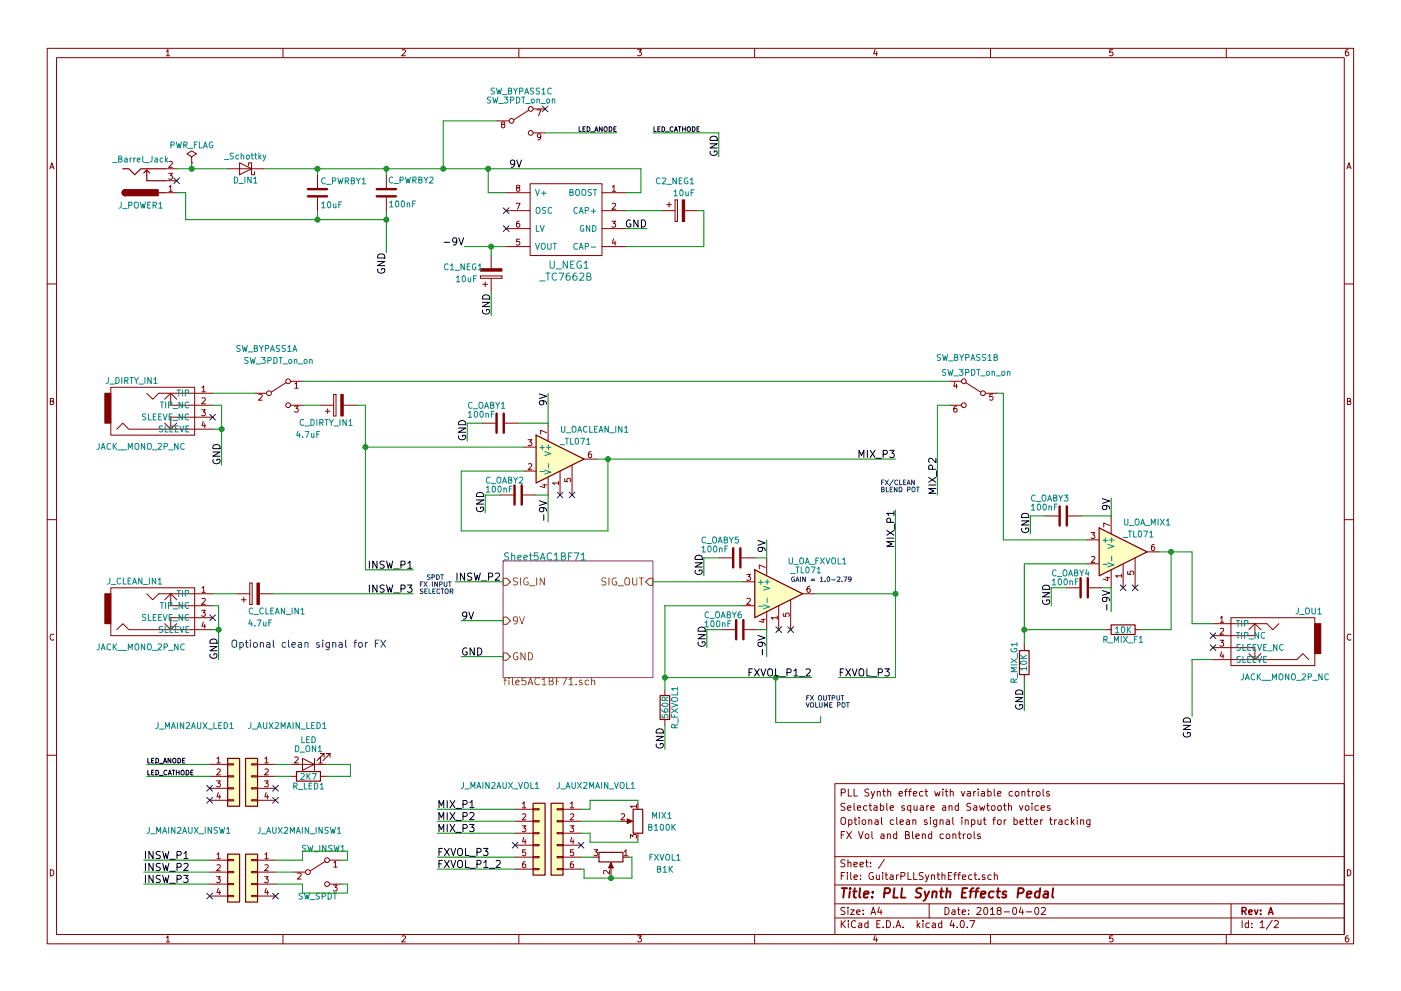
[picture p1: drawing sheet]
EESchema Schematic File Version 2
LIBS:power
LIBS:device
LIBS:switches
LIBS:relays
LIBS:motors
LIBS:transistors
LIBS:conn
LIBS:linear
LIBS:regul
LIBS:74xx
LIBS:cmos4000
LIBS:adc-dac
LIBS:memory
LIBS:xilinx
LIBS:microcontrollers
LIBS:dsp
LIBS:microchip
LIBS:analog_switches
LIBS:motorola
LIBS:texas
LIBS:intel
LIBS:audio
LIBS:interface
LIBS:digital-audio
LIBS:philips
LIBS:display
LIBS:cypress
LIBS:siliconi
LIBS:opto
LIBS:atmel
LIBS:contrib
LIBS:valves
LIBS:_4016
LIBS:_4046
LIBS:_40106
LIBS:barrel_jack
LIBS:pot_numbered
LIBS:socket_custom
LIBS:_TL071
LIBS:_TC7662b
LIBS:_schottky
LIBS:sw_custom
LIBS:_TL072
LIBS:GuitarPLLSynthEffect-cache
EELAYER 25 0
EELAYER END
$Descr A4 11693 8268
encoding utf-8
Sheet 1 2
Title "PLL Synth Effects Pedal"
Date "2018-04-02"
Rev "A"
Comp ""
Comment1 "FX Vol and Blend controls"
Comment2 "Optional clean signal input for better tracking"
Comment3 "Selectable square and Sawtooth voices"
Comment4 "PLL Synth effect with variable controls"
$EndDescr
$Comp
L JACK__MONO_2P_NC J_CLEAN_IN1
U 1 1
P 1325 5050
F 0 "J_CLEAN_IN1" H 1125 4850 50  0000 C CNN
F 1 "JACK__MONO_2P_NC" H 1175 5400 50  0000 C CNN
F 2 "custom_sockets:JackSocket_Mono_PCB" H 1325 5050 50  0001 C CNN
F 3 "" H 1325 5050 50  0001 C CNN
	1    1325 5050
	1    0    0    1   
$EndComp
$Comp
L JACK__MONO_2P_NC J_OU1
U 1 1
P 10575 5300
F 0 "J_OU1" H 10225 5100 50  0000 C CNN
F 1 "JACK__MONO_2P_NC" H 10425 5650 50  0000 C CNN
F 2 "custom_sockets:JackSocket_Mono_PCB" H 10575 5300 50  0001 C CNN
F 3 "" H 10575 5300 50  0001 C CNN
	1    10575 5300
	-1   0    0    1   
$EndComp
$Comp
L _Barrel_Jack J_POWER1
U 1 1
P 1175 1500
F 0 "J_POWER1" H 1175 1710 50  0000 C CNN
F 1 "_Barrel_Jack" H 1175 1325 50  0000 C CNN
F 2 "custom_sockets:BARREL_JACK" H 1225 1460 50  0001 C CNN
F 3 "" H 1225 1460 50  0001 C CNN
	1    1175 1500
	1    0    0    1   
$EndComp
Text Label 3225 2100 3    60   ~ 0
GND
Text Label 4250 1400 0    60   ~ 0
9V
Text Label 1825 5500 1    60   ~ 0
GND
NoConn ~ 1775 5150
NoConn ~ 1475 1500
NoConn ~ 10125 5300
NoConn ~ 10125 5400
$Comp
L CP C_CLEAN_IN1
U 1 1
P 2125 4950
F 0 "C_CLEAN_IN1" V 1975 4525 50  0000 L CNN
F 1 "4.7uF" V 1875 4800 50  0000 L CNN
F 2 "Capacitors_SMD:C_0805_HandSoldering" H 2163 4800 50  0001 C CNN
F 3 "" H 2125 4950 50  0001 C CNN
	1    2125 4950
	0    -1   -1   0   
$EndComp
Text Label 9950 5975 3    60   ~ 0
GND
$Comp
L _TC7662B U_NEG1
U 1 1
P 4725 1825
F 0 "U_NEG1" H 4700 1450 60  0000 C CNN
F 1 "_TC7662B" H 4725 1350 60  0000 C CNN
F 2 "SMD_Packages:SOIC-8-N" H 4725 1825 60  0001 C CNN
F 3 "" H 4725 1825 60  0001 C CNN
	1    4725 1825
	-1   0    0    -1  
$EndComp
$Comp
L CP C2_NEG1
U 1 1
P 5675 1750
F 0 "C2_NEG1" V 5425 1625 50  0000 L CNN
F 1 "10uF" V 5525 1625 50  0000 L CNN
F 2 "Capacitors_SMD:CP_Elec_4x5.3" H 5713 1600 50  0001 C CNN
F 3 "" H 5675 1750 50  0001 C CNN
	1    5675 1750
	0    -1   1    0   
$EndComp
Text Label 5400 1900 2    60   ~ 0
GND
NoConn ~ 4225 1750
NoConn ~ 4225 1900
Text Label 3875 2050 2    60   ~ 0
-9V
$Comp
L CP C1_NEG1
U 1 1
P 4100 2275
F 0 "C1_NEG1" H 3700 2225 50  0000 L CNN
F 1 "10uF" H 3800 2325 50  0000 L CNN
F 2 "Capacitors_SMD:CP_Elec_4x5.3" H 4138 2125 50  0001 C CNN
F 3 "" H 4100 2275 50  0001 C CNN
	1    4100 2275
	1    0    0    1   
$EndComp
Text Label 4100 2625 1    60   ~ 0
GND
$Comp
L _TL071 U_OA_MIX1
U 1 1
P 9375 4600
F 0 "U_OA_MIX1" H 9375 4850 50  0000 L CNN
F 1 "_TL071" H 9375 4750 50  0000 L CNN
F 2 "SMD_Packages:SOIC-8-N" H 9425 4650 50  0001 C CNN
F 3 "" H 9525 4750 50  0001 C CNN
	1    9375 4600
	1    0    0    -1  
$EndComp
$Comp
L _TL071 U_OACLEAN_IN1
U 1 1
P 4675 3825
F 0 "U_OACLEAN_IN1" H 4675 4075 50  0000 L CNN
F 1 "_TL071" H 4675 3975 50  0000 L CNN
F 2 "SMD_Packages:SOIC-8-N" H 4725 3875 50  0001 C CNN
F 3 "" H 4825 3975 50  0001 C CNN
	1    4675 3825
	1    0    0    -1  
$EndComp
Text Label 4575 4350 1    60   ~ 0
-9V
Text Label 4575 3275 3    60   ~ 0
9V
NoConn ~ 4675 4125
NoConn ~ 4775 4125
$Comp
L R R_MIX_F1
U 1 1
P 9375 5250
F 0 "R_MIX_F1" V 9455 5250 50  0000 C CNN
F 1 "10K" V 9375 5250 50  0000 C CNN
F 2 "Resistors_SMD:R_0805_HandSoldering" V 9305 5250 50  0001 C CNN
F 3 "" H 9375 5250 50  0001 C CNN
	1    9375 5250
	0    1    1    0   
$EndComp
Text Label 9275 5100 1    60   ~ 0
-9V
Text Label 9275 4150 3    60   ~ 0
9V
$Sheet
S 4200 4675 1250 975 
U 5AC1BF72
F0 "Sheet5AC1BF71" 60
F1 "file5AC1BF71.sch" 60
F2 "SIG_IN" I L 4200 4850 60 
F3 "SIG_OUT" I R 5450 4850 60 
F4 "9V" I L 4200 5175 60 
F5 "GND" I L 4200 5475 60 
$EndSheet
Text Label 3850 5175 0    60   ~ 0
9V
Text Label 3850 5475 0    60   ~ 0
GND
NoConn ~ 9375 4900
NoConn ~ 9475 4900
$Comp
L NPOT MIX1
U 1 1
P 5325 6850
F 0 "MIX1" H 5125 6900 50  0000 C CNN
F 1 "B100K" H 5125 6800 50  0000 C CNN
F 2 "Potentiometers:Potentiometer_Bourns_PTV09A-1_Horizontal" H 5325 6850 50  0001 C CNN
F 3 "" H 5325 6850 50  0001 C CNN
	1    5325 6850
	-1   0    0    -1  
$EndComp
$Comp
L R R_MIX_G1
U 1 1
P 8550 5525
F 0 "R_MIX_G1" V 8630 5525 50  0000 C CNN
F 1 "10K" V 8550 5525 50  0000 C CNN
F 2 "Resistors_SMD:R_0805_HandSoldering" V 8480 5525 50  0001 C CNN
F 3 "" H 8550 5525 50  0001 C CNN
	1    8550 5525
	-1   0    0    1   
$EndComp
Text Label 8550 5925 1    60   ~ 0
GND
$Comp
L _TL071 U_OA_FXVOL1
U 1 1
P 6500 4950
F 0 "U_OA_FXVOL1" H 6575 5225 50  0000 L CNN
F 1 "_TL071" H 6600 5150 50  0000 L CNN
F 2 "SMD_Packages:SOIC-8-N" H 6550 5000 50  0001 C CNN
F 3 "" H 6650 5100 50  0001 C CNN
	1    6500 4950
	1    0    0    -1  
$EndComp
$Comp
L NPOT FXVOL1
U 1 1
P 5100 7150
F 0 "FXVOL1" V 5100 7600 50  0000 C CNN
F 1 "B1K" V 5200 7600 50  0000 C CNN
F 2 "Potentiometers:Potentiometer_Bourns_PTV09A-1_Horizontal" H 5100 7150 50  0001 C CNN
F 3 "" H 5100 7150 50  0001 C CNN
	1    5100 7150
	0    1    1    0   
$EndComp
$Comp
L R R_FXVOL1
U 1 1
P 5550 5900
F 0 "R_FXVOL1" V 5630 5900 50  0000 C CNN
F 1 "560R" V 5550 5900 50  0000 C CNN
F 2 "Resistors_SMD:R_0805_HandSoldering" V 5480 5900 50  0001 C CNN
F 3 "" H 5550 5900 50  0001 C CNN
	1    5550 5900
	1    0    0    -1  
$EndComp
Text Label 5550 6250 1    60   ~ 0
GND
Text Label 6400 5475 1    60   ~ 0
-9V
Text Label 6400 4500 3    60   ~ 0
9V
NoConn ~ 6500 5250
NoConn ~ 6600 5250
Text Notes 6600 4850 0    39   ~ 0
GAIN = 1.0-2.79
$Comp
L JACK__MONO_2P_NC J_DIRTY_IN1
U 1 1
P 1325 3375
F 0 "J_DIRTY_IN1" H 1100 3175 50  0000 C CNN
F 1 "JACK__MONO_2P_NC" H 1175 3725 50  0000 C CNN
F 2 "custom_sockets:JackSocket_Mono_PCB" H 1325 3375 50  0001 C CNN
F 3 "" H 1325 3375 50  0001 C CNN
	1    1325 3375
	1    0    0    1   
$EndComp
$Comp
L SW_SPDT SW_INSW1
U 1 1
P 2650 7275
F 0 "SW_INSW1" H 2700 7475 50  0000 C CNN
F 1 "SW_SPDT" H 2650 7075 50  0000 C CNN
F 2 "custom_sw:SW_SPDT_W6.86MM_L12.7MM_P4.8MM_D2MM" H 2650 7275 50  0001 C CNN
F 3 "" H 2650 7275 50  0001 C CNN
	1    2650 7275
	1    0    0    -1  
$EndComp
$Comp
L CP C_DIRTY_IN1
U 1 1
P 2825 3375
F 0 "C_DIRTY_IN1" V 2675 3250 50  0000 L CNN
F 1 "4.7uF" V 2575 3525 50  0000 L CNN
F 2 "Capacitors_SMD:C_0805_HandSoldering" H 2863 3225 50  0001 C CNN
F 3 "" H 2825 3375 50  0001 C CNN
	1    2825 3375
	0    -1   -1   0   
$EndComp
Wire Wire Line
	1775 5250 1825 5250
Wire Wire Line
	1825 5050 1825 5500
Wire Wire Line
	1475 1600 1550 1600
Wire Wire Line
	1775 4950 1975 4950
Wire Wire Line
	9950 5200 10125 5200
Wire Wire Line
	10125 5500 9950 5500
Wire Wire Line
	9950 5500 9950 5975
Connection ~ 2650 1400
Wire Wire Line
	4075 1400 4075 1600
Wire Wire Line
	4075 1600 4225 1600
Wire Wire Line
	5350 1400 5350 1600
Wire Wire Line
	5350 1600 5225 1600
Connection ~ 4075 1400
Wire Wire Line
	5225 1750 5525 1750
Wire Wire Line
	5825 1750 5875 1750
Wire Wire Line
	5875 1750 5875 2050
Wire Wire Line
	5875 2050 5225 2050
Wire Wire Line
	5400 1900 5225 1900
Wire Wire Line
	3875 2050 4225 2050
Wire Wire Line
	4100 2125 4100 2050
Connection ~ 4100 2050
Wire Wire Line
	4100 2425 4100 2625
Wire Wire Line
	4575 3525 4575 3275
Wire Wire Line
	4575 4125 4575 4350
Wire Wire Line
	4375 3925 3850 3925
Wire Wire Line
	5075 4425 5075 3825
Wire Wire Line
	4975 3825 7475 3825
Wire Wire Line
	9275 4900 9275 5100
Wire Wire Line
	9275 4300 9275 4150
Wire Wire Line
	8550 4700 9075 4700
Wire Wire Line
	8550 4700 8550 5375
Wire Wire Line
	8550 5250 9225 5250
Wire Wire Line
	9525 5250 9775 5250
Wire Wire Line
	9775 5250 9775 4600
Wire Wire Line
	9675 4600 9950 4600
Wire Wire Line
	9950 4600 9950 5200
Connection ~ 9775 4600
Connection ~ 5075 3825
Wire Wire Line
	7475 4250 7475 5650
Wire Wire Line
	4200 5175 3850 5175
Wire Wire Line
	4200 5475 3850 5475
Wire Wire Line
	5075 4425 3850 4425
Wire Wire Line
	3850 4425 3850 3925
Connection ~ 8550 5250
Wire Wire Line
	8550 5675 8550 5925
Wire Wire Line
	5450 4850 6200 4850
Wire Wire Line
	6200 5050 5550 5050
Wire Wire Line
	5550 5050 5550 5750
Wire Wire Line
	5550 5650 6775 5650
Wire Wire Line
	7475 5650 7000 5650
Wire Wire Line
	6800 4950 7475 4950
Connection ~ 7475 4950
Wire Wire Line
	6475 5650 6475 6025
Wire Wire Line
	6475 6025 6850 6025
Connection ~ 6475 5650
Wire Wire Line
	6400 4650 6400 4500
Wire Wire Line
	6400 5250 6400 5475
Connection ~ 5550 5650
Wire Wire Line
	5550 6050 5550 6250
Wire Wire Line
	3450 4950 2275 4950
Wire Wire Line
	3050 3725 4375 3725
Wire Wire Line
	3050 3375 3050 4750
Wire Wire Line
	3050 4750 3450 4750
Connection ~ 3050 3725
Wire Wire Line
	3800 4850 4200 4850
Wire Wire Line
	1775 3575 1850 3575
Wire Wire Line
	1850 3375 1850 3875
Text Label 1850 3875 1    60   ~ 0
GND
NoConn ~ 1775 3475
Wire Wire Line
	1775 3375 1850 3375
Connection ~ 1850 3575
Wire Wire Line
	1775 5050 1825 5050
Connection ~ 1825 5250
Text Notes 1925 5400 0    60   ~ 0
Optional clean signal for FX 
Wire Wire Line
	2200 1400 5350 1400
$Comp
L _Schottky D_IN1
U 1 1
P 2050 1400
F 0 "D_IN1" H 2050 1500 50  0000 C CNN
F 1 "_Schottky" H 2050 1300 50  0000 C CNN
F 2 "Diodes_SMD:D_SOD-123F" H 2050 1400 50  0001 C CNN
F 3 "" H 2050 1400 50  0001 C CNN
	1    2050 1400
	-1   0    0    1   
$EndComp
Wire Wire Line
	1550 1600 1550 1825
Wire Wire Line
	1550 1825 3225 1825
Wire Wire Line
	3225 1750 3225 2100
Wire Wire Line
	2650 1750 2650 1825
Connection ~ 2650 1825
$Comp
L C C_PWRBY1
U 1 1
P 2650 1600
F 0 "C_PWRBY1" H 2675 1700 50  0000 L CNN
F 1 "10uF" H 2675 1500 50  0000 L CNN
F 2 "Capacitors_SMD:CP_Elec_4x5.3" H 2688 1450 50  0001 C CNN
F 3 "" H 2650 1600 50  0001 C CNN
	1    2650 1600
	1    0    0    -1  
$EndComp
$Comp
L PWR_FLAG #FLG01
U 1 1
P 1600 1350
F 0 "#FLG01" H 1600 1425 50  0001 C CNN
F 1 "PWR_FLAG" H 1600 1500 50  0000 C CNN
F 2 "" H 1600 1350 50  0001 C CNN
F 3 "" H 1600 1350 50  0001 C CNN
	1    1600 1350
	1    0    0    -1  
$EndComp
$Comp
L SW_3PDT_on_on SW_BYPASS1
U 1 1
P 2325 3275
F 0 "SW_BYPASS1" H 2225 3650 50  0000 C CNN
F 1 "SW_3PDT_on_on" H 2325 3550 50  0000 C CNN
F 2 "custom_sw:SW_3PDT_W18MM_L17.3MM_P5.3MM_D2MM_PCBPin" H 2325 3275 50  0001 C CNN
F 3 "" H 2325 3275 50  0001 C CNN
	1    2325 3275
	1    0    0    -1  
$EndComp
$Comp
L SW_3PDT_on_on SW_BYPASS1
U 2 1
P 8125 3275
F 0 "SW_BYPASS1" H 8175 3575 50  0000 C CNN
F 1 "SW_3PDT_on_on" H 8100 3450 50  0000 C CNN
F 2 "custom_sw:SW_3PDT_W18MM_L17.3MM_P5.3MM_D2MM_PCBPin" H 8125 3275 50  0001 C CNN
F 3 "" H 8125 3275 50  0001 C CNN
	2    8125 3275
	-1   0    0    -1  
$EndComp
$Comp
L SW_3PDT_on_on SW_BYPASS1
U 3 1
P 4350 1000
F 0 "SW_BYPASS1" H 4350 1250 50  0000 C CNN
F 1 "SW_3PDT_on_on" H 4350 1175 50  0000 C CNN
F 2 "custom_sw:SW_3PDT_W18MM_L17.3MM_P5.3MM_D2MM_PCBPin" H 4350 1000 50  0001 C CNN
F 3 "" H 4350 1000 50  0001 C CNN
	3    4350 1000
	1    0    0    -1  
$EndComp
Wire Wire Line
	1775 3275 2125 3275
Wire Wire Line
	2525 3375 2675 3375
Wire Wire Line
	7925 3375 7825 3375
Wire Wire Line
	7825 3375 7825 4125
Wire Wire Line
	2525 3175 7925 3175
Wire Wire Line
	2975 3375 3050 3375
$Comp
L LED D_ON1
U 1 1
P 2575 6375
F 0 "D_ON1" H 2575 6250 50  0000 C CNN
F 1 "LED" H 2575 6175 50  0000 C CNN
F 2 "LEDs:LED_D5.0mm" H 2575 6375 50  0001 C CNN
F 3 "" H 2575 6375 50  0001 C CNN
	1    2575 6375
	-1   0    0    1   
$EndComp
Wire Wire Line
	3700 1400 3700 1000
Wire Wire Line
	3700 1000 4150 1000
Connection ~ 3700 1400
Wire Wire Line
	4550 1100 5150 1100
Wire Wire Line
	5450 1100 6000 1100
Wire Wire Line
	6000 1100 6000 1300
Text Label 6000 1300 1    60   ~ 0
GND
NoConn ~ 4550 900 
$Comp
L Conn_01x04 J_AUX2MAIN_INSW1
U 1 1
P 2100 7275
F 0 "J_AUX2MAIN_INSW1" H 1700 7625 50  0000 C CNN
F 1 "Conn_01x04" H 2100 6975 50  0001 C CNN
F 2 "Pin_Headers:Pin_Header_Straight_1x04_Pitch2.54mm" H 2100 7275 50  0001 C CNN
F 3 "" H 2100 7275 50  0001 C CNN
	1    2100 7275
	-1   0    0    -1  
$EndComp
$Comp
L Conn_01x04 J_MAIN2AUX_INSW1
U 1 1
P 1950 7275
F 0 "J_MAIN2AUX_INSW1" H 1575 7625 50  0000 C CNN
F 1 "Conn_01x04" H 1950 6975 50  0001 C CNN
F 2 "Pin_Headers:Pin_Header_Straight_1x04_Pitch2.54mm" H 1950 7275 50  0001 C CNN
F 3 "" H 1950 7275 50  0001 C CNN
	1    1950 7275
	1    0    0    -1  
$EndComp
$Comp
L Conn_01x06 J_AUX2MAIN_VOL1
U 1 1
P 4650 6950
F 0 "J_AUX2MAIN_VOL1" H 4325 7350 50  0000 C CNN
F 1 "Conn_01x06" H 4650 6550 50  0001 C CNN
F 2 "Pin_Headers:Pin_Header_Straight_1x06_Pitch2.54mm" H 4650 6950 50  0001 C CNN
F 3 "" H 4650 6950 50  0001 C CNN
	1    4650 6950
	-1   0    0    -1  
$EndComp
$Comp
L Conn_01x06 J_MAIN2AUX_VOL1
U 1 1
P 4500 6950
F 0 "J_MAIN2AUX_VOL1" H 4175 7350 50  0000 C CNN
F 1 "Conn_01x06" H 4500 6550 50  0001 C CNN
F 2 "Pin_Headers:Pin_Header_Straight_1x06_Pitch2.54mm" H 4500 6950 50  0001 C CNN
F 3 "" H 4500 6950 50  0001 C CNN
	1    4500 6950
	1    0    0    -1  
$EndComp
Text Label 3450 4750 2    60   ~ 0
INSW_P1
Text Label 3800 4850 0    60   ~ 0
INSW_P2
Text Label 3450 4950 2    60   ~ 0
INSW_P3
Text Label 7825 4125 1    60   ~ 0
MIX_P2
Text Label 7475 3825 2    60   ~ 0
MIX_P3
Text Label 7475 4250 3    60   ~ 0
MIX_P1
Text Label 7000 5650 0    60   ~ 0
FXVOL_P3
Text Label 6775 5650 2    60   ~ 0
FXVOL_P1_2
Wire Wire Line
	1750 7175 1200 7175
Wire Wire Line
	1750 7275 1200 7275
Wire Wire Line
	1750 7375 1200 7375
Wire Wire Line
	4300 6750 3650 6750
Wire Wire Line
	4300 6850 3650 6850
Wire Wire Line
	4300 6950 3650 6950
Wire Wire Line
	4300 7150 3650 7150
Wire Wire Line
	4300 7250 3650 7250
Wire Wire Line
	2300 7175 2525 7175
Wire Wire Line
	2525 7175 2525 7100
Wire Wire Line
	2525 7100 2900 7100
Wire Wire Line
	2900 7100 2900 7175
Wire Wire Line
	2900 7175 2850 7175
Wire Wire Line
	2450 7275 2300 7275
Wire Wire Line
	2850 7375 2900 7375
Wire Wire Line
	2900 7375 2900 7450
Wire Wire Line
	2900 7450 2525 7450
Wire Wire Line
	2525 7450 2525 7375
Wire Wire Line
	2525 7375 2300 7375
Text Label 1200 7175 0    60   ~ 0
INSW_P1
Text Label 1200 7275 0    60   ~ 0
INSW_P2
Text Label 1200 7375 0    60   ~ 0
INSW_P3
NoConn ~ 2300 7475
NoConn ~ 1750 7475
Text Notes 3500 4950 0    39   ~ 0
  SPDT\nFX INPUT\nSELECTOR
Wire Wire Line
	5175 6850 4850 6850
Wire Wire Line
	5325 6700 5325 6675
Wire Wire Line
	5325 6675 4925 6675
Wire Wire Line
	4925 6675 4925 6750
Wire Wire Line
	4925 6750 4850 6750
Wire Wire Line
	5325 7000 5325 7025
Wire Wire Line
	5325 7025 4925 7025
Wire Wire Line
	4925 7025 4925 6950
Wire Wire Line
	4925 6950 4850 6950
Text Label 3650 6750 0    60   ~ 0
MIX_P1
Text Label 3650 6850 0    60   ~ 0
MIX_P2
Text Label 3650 6950 0    60   ~ 0
MIX_P3
Wire Wire Line
	4950 7150 4850 7150
Wire Wire Line
	5100 7300 5100 7325
Wire Wire Line
	4875 7325 5275 7325
Wire Wire Line
	4875 7325 4875 7250
Wire Wire Line
	4875 7250 4850 7250
Wire Wire Line
	5250 7150 5275 7150
Wire Wire Line
	5275 7150 5275 7325
Connection ~ 5100 7325
NoConn ~ 4850 7050
NoConn ~ 4300 7050
Text Label 3650 7250 0    60   ~ 0
FXVOL_P1_2
Text Label 3650 7150 0    60   ~ 0
FXVOL_P3
Wire Wire Line
	6850 6025 6850 5975
Text Notes 6725 5900 0    39   ~ 0
FX OUTPUT\nVOLUME POT
Text Notes 7350 4100 0    39   ~ 0
FX/CLEAN\nBLEND POT
$Comp
L Conn_01x04 J_MAIN2AUX_LED1
U 1 1
P 1950 6475
F 0 "J_MAIN2AUX_LED1" H 1625 6900 50  0000 C CNN
F 1 "Conn_01x04" H 1950 6175 50  0001 C CNN
F 2 "Pin_Headers:Pin_Header_Straight_1x04_Pitch2.54mm" H 1950 6475 50  0001 C CNN
F 3 "" H 1950 6475 50  0001 C CNN
	1    1950 6475
	1    0    0    -1  
$EndComp
$Comp
L Conn_01x04 J_AUX2MAIN_LED1
U 1 1
P 2100 6475
F 0 "J_AUX2MAIN_LED1" H 1800 6900 50  0000 C CNN
F 1 "Conn_01x04" H 2100 6175 50  0001 C CNN
F 2 "Pin_Headers:Pin_Header_Straight_1x04_Pitch2.54mm" H 2100 6475 50  0001 C CNN
F 3 "" H 2100 6475 50  0001 C CNN
	1    2100 6475
	-1   0    0    -1  
$EndComp
Wire Wire Line
	1750 6375 1225 6375
Wire Wire Line
	1750 6475 1225 6475
Text Label 5150 1100 2    39   ~ 0
LED_ANODE
Text Label 5450 1100 0    39   ~ 0
LED_CATHODE
Wire Wire Line
	2300 6375 2425 6375
$Comp
L R R_LED1
U 1 1
P 2575 6475
F 0 "R_LED1" V 2655 6475 50  0000 C CNN
F 1 "2K7" V 2575 6475 50  0000 C CNN
F 2 "Resistors_SMD:R_0805_HandSoldering" V 2505 6475 50  0001 C CNN
F 3 "" H 2575 6475 50  0001 C CNN
	1    2575 6475
	0    1    1    0   
$EndComp
Wire Wire Line
	2425 6475 2300 6475
Wire Wire Line
	2725 6375 2925 6375
Wire Wire Line
	2925 6375 2925 6475
Wire Wire Line
	2925 6475 2725 6475
Text Label 1225 6375 0    39   ~ 0
LED_ANODE
Text Label 1225 6475 0    39   ~ 0
LED_CATHODE
NoConn ~ 1750 6575
NoConn ~ 1750 6675
NoConn ~ 2300 6675
NoConn ~ 2300 6575
$Comp
L C C_OABY1
U 1 1
P 4175 3525
F 0 "C_OABY1" V 4025 3250 50  0000 L CNN
F 1 "100nF" V 4100 3250 50  0000 L CNN
F 2 "Capacitors_SMD:C_0805_HandSoldering" H 4213 3375 50  0001 C CNN
F 3 "" H 4175 3525 50  0001 C CNN
	1    4175 3525
	0    1    1    0   
$EndComp
Wire Wire Line
	4325 3525 4575 3525
Wire Wire Line
	4025 3525 3900 3525
Wire Wire Line
	3900 3525 3900 3675
Text Label 3900 3675 1    60   ~ 0
GND
$Comp
L C C_OABY5
U 1 1
P 6150 4650
F 0 "C_OABY5" V 6000 4350 50  0000 L CNN
F 1 "100nF" V 6075 4350 50  0000 L CNN
F 2 "Capacitors_SMD:C_0805_HandSoldering" H 6188 4500 50  0001 C CNN
F 3 "" H 6150 4650 50  0001 C CNN
	1    6150 4650
	0    1    1    0   
$EndComp
Wire Wire Line
	6300 4650 6400 4650
Wire Wire Line
	6000 4650 5875 4650
Wire Wire Line
	5875 4650 5875 4800
Text Label 5875 4800 1    60   ~ 0
GND
Wire Wire Line
	8325 3275 8375 3275
Wire Wire Line
	8375 3275 8375 4500
Wire Wire Line
	8375 4500 9075 4500
$Comp
L C C_OABY3
U 1 1
P 8875 4300
F 0 "C_OABY3" V 8725 4025 50  0000 L CNN
F 1 "100nF" V 8800 4025 50  0000 L CNN
F 2 "Capacitors_SMD:C_0805_HandSoldering" H 8913 4150 50  0001 C CNN
F 3 "" H 8875 4300 50  0001 C CNN
	1    8875 4300
	0    1    1    0   
$EndComp
Wire Wire Line
	9025 4300 9275 4300
Wire Wire Line
	8725 4300 8600 4300
Wire Wire Line
	8600 4300 8600 4450
Text Label 8600 4450 1    60   ~ 0
GND
$Comp
L C C_OABY2
U 1 1
P 4325 4125
F 0 "C_OABY2" V 4200 3850 50  0000 L CNN
F 1 "100nF" V 4275 3850 50  0000 L CNN
F 2 "Capacitors_SMD:C_0805_HandSoldering" H 4363 3975 50  0001 C CNN
F 3 "" H 4325 4125 50  0001 C CNN
	1    4325 4125
	0    1    1    0   
$EndComp
Wire Wire Line
	4475 4125 4575 4125
Wire Wire Line
	4175 4125 4050 4125
Wire Wire Line
	4050 4125 4050 4275
Text Label 4050 4275 1    60   ~ 0
GND
$Comp
L C C_OABY4
U 1 1
P 9050 4900
F 0 "C_OABY4" V 8925 4625 50  0000 L CNN
F 1 "100nF" V 9000 4625 50  0000 L CNN
F 2 "Capacitors_SMD:C_0805_HandSoldering" H 9088 4750 50  0001 C CNN
F 3 "" H 9050 4900 50  0001 C CNN
	1    9050 4900
	0    1    1    0   
$EndComp
Wire Wire Line
	9200 4900 9275 4900
Wire Wire Line
	8900 4900 8775 4900
Wire Wire Line
	8775 4900 8775 5050
Text Label 8775 5050 1    60   ~ 0
GND
$Comp
L C C_OABY6
U 1 1
P 6175 5250
F 0 "C_OABY6" V 6050 4950 50  0000 L CNN
F 1 "100nF" V 6125 4950 50  0000 L CNN
F 2 "Capacitors_SMD:C_0805_HandSoldering" H 6213 5100 50  0001 C CNN
F 3 "" H 6175 5250 50  0001 C CNN
	1    6175 5250
	0    1    1    0   
$EndComp
Wire Wire Line
	6325 5250 6400 5250
Wire Wire Line
	6025 5250 5900 5250
Wire Wire Line
	5900 5250 5900 5400
Text Label 5900 5400 1    60   ~ 0
GND
$Comp
L C C_PWRBY2
U 1 1
P 3225 1600
F 0 "C_PWRBY2" H 2825 1500 50  0000 L CNN
F 1 "100nF" H 2975 1700 50  0000 L CNN
F 2 "Capacitors_SMD:C_0805_HandSoldering" H 3263 1450 50  0001 C CNN
F 3 "" H 3225 1600 50  0001 C CNN
	1    3225 1600
	-1   0    0    1   
$EndComp
Wire Wire Line
	3225 1450 3225 1400
Connection ~ 3225 1400
Connection ~ 3225 1825
Wire Wire Line
	1475 1400 1900 1400
Wire Wire Line
	1600 1350 1600 1400
Connection ~ 1600 1400
Wire Wire Line
	2650 1450 2650 1400
$EndSCHEMATC
